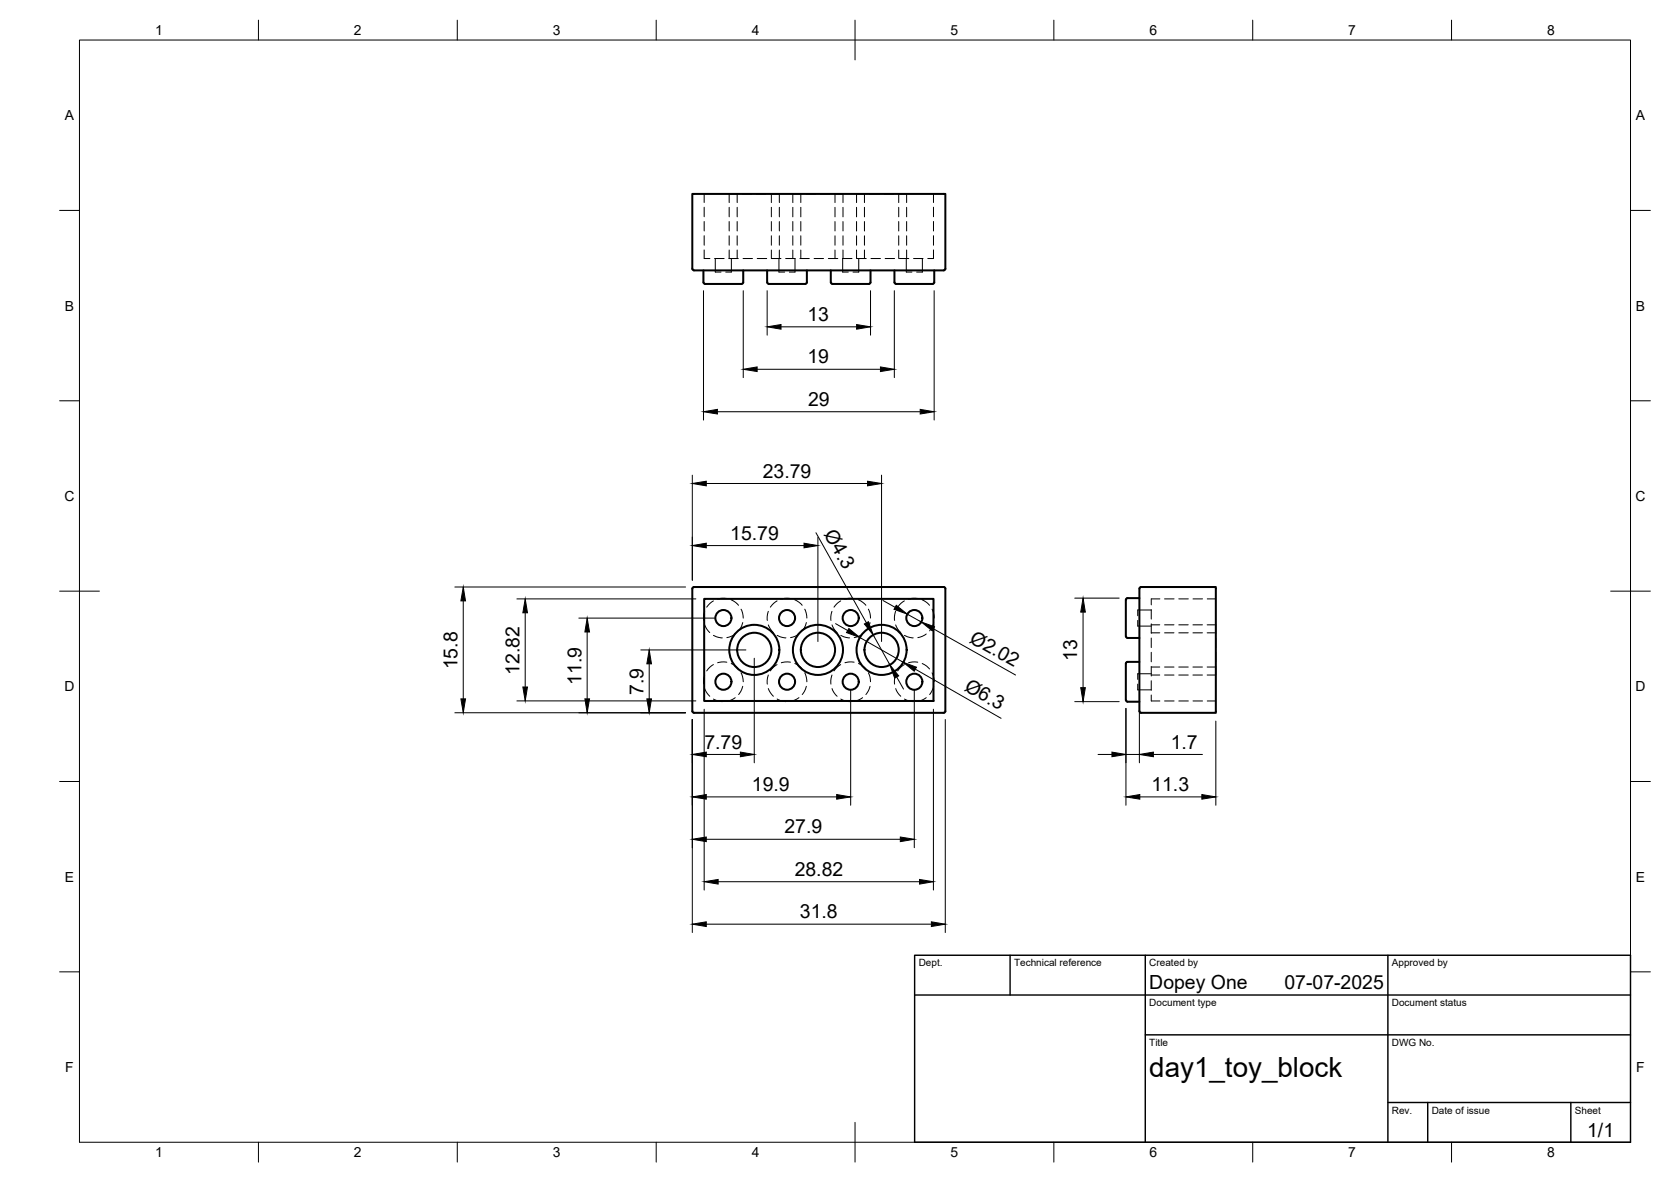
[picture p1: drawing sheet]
<svg xmlns="http://www.w3.org/2000/svg" width="420mm" height="297mm" viewBox="0 0 420 297" stroke-linecap="round" stroke-linejoin="round" font-family="sans-serif">
<!-- layer: Visible -->
<g fill="none" stroke="#000" stroke-width=".51">
<path d="M174.1 67.5v-18.8h63.6v18.8M174.1 67.5l.4 .4 62.8 .1 .4-.5M176.9 68v2.9a1 1 0 0 0 1.3 .5h7.3a1.04 1.04 0 0 0 1.4-.5v-2.9M192.9 68v2.9a.96 .96 0 0 0 1.3 .5h7.3a1.04 1.04 0 0 0 1.4-.5v-2.9M208.9 68v2.9a1 1 0 0 0 1.3 .5h7.4a1 1 0 0 0 1.3-.5v-2.9M224.9 68v2.9a1 1 0 0 0 1.4 .5h7.3a1.04 1.04 0 0 0 1.3-.5v-2.9M174.1 147.9v30.8M174.1 147.9l.4-.4 63 .1 .2 .3v30.8l-.4 .4M177.1 150.5h57.6v25.7h-57.6zM283.1 150.7v9.2M283.1 159.9l.4 .4h3M286.5 150.3h-3l-.4 .4"/>
<path d="M174.1 178.7l.4 .4M174.5 179.1h62.8M283.1 166.7v9.2M283.1 175.9l.4 .4h3M286.5 166.3h-3l-.4 .4M286.9 179.1l-.4-.4 .1-31 .3-.2h18.8v31.6h-18.8"/>
<circle cx="181.9" cy="155.3" r="2.02"/>
<circle cx="197.9" cy="155.3" r="2.02"/>
<circle cx="213.9" cy="155.3" r="2.02"/>
<circle cx="229.9" cy="155.3" r="2.02"/>
<circle cx="181.9" cy="171.3" r="2.02"/>
<circle cx="189.7" cy="163.3" r="6.3"/>
<circle cx="189.7" cy="163.3" r="4.3"/>
<circle cx="197.9" cy="171.3" r="2.02"/>
<circle cx="205.7" cy="163.3" r="6.3"/>
<circle cx="205.7" cy="163.3" r="4.3"/>
<circle cx="213.9" cy="171.3" r="2.02"/>
<circle cx="221.7" cy="163.3" r="6.3"/>
<circle cx="221.7" cy="163.3" r="4.3"/>
<circle cx="229.9" cy="171.3" r="2.02"/>
</g>
<!-- layer: Hidden -->
<g fill="none" stroke="#000" stroke-width=".25">
<path d="M177.1 48.7v2.2M177.1 52.1v2.4M177.1 55.7v2.3M177.1 59.2v2.4M183.3 52.1v2.4M183.3 55.7v2.3M183.3 59.3v2.3M185.4 48.8v2.1M185.4 52.1v2.4M185.4 55.7v2.3M185.4 59.3v2.3M185.5 48.8h-2.2v2.1"/>
<path d="M186.7 48.8h2.4M190.2 48.8h2.4M193.8 48.8h2.2v2.1M194 48.8v2.1M194 52.1v2.4M194 55.7v2.3M194 59.3v2.3M196 52.1v2.4M196 55.7v2.3M196 59.3v2.3M199.3 52.1v2.4M199.3 55.7v2.3"/>
<path d="M199.3 59.3v2.3M201.4 48.8v2.1M201.4 52.1v2.4M201.4 55.7v2.3M201.4 59.3v2.3M201.5 48.8h-2.2v2.1M202.7 48.8h2.4M206.2 48.8h2.4M209.8 48.8h2.2v2.1M210 48.8v2.1M210 52.1v2.4M210 55.7v2.3"/>
<path d="M210 59.3v2.3M212 52.1v2.4M212 55.7v2.3M212 59.3v2.3M215.4 52.1v2.4M215.4 55.7v2.3M215.4 59.3v2.3M217.4 48.8v2.1M217.4 52.1v2.4M217.4 55.7v2.3M217.4 59.3v2.3M217.5 48.8h-2.1v2.1"/>
<path d="M218.7 48.8h2.4M222.2 48.8h2.4M225.8 48.8h2.2v2.1M226 48.8v2.1M226 52.1v2.4M226 55.7v2.3M226 59.3v2.3M228 52.1v2.4M228 55.7v2.3M228 59.3v2.3M234.7 48.7v2.2M234.7 52.1v2.4"/>
<path d="M234.7 55.7v2.3M234.7 59.2v2.4M177.1 62.8v2.2h1.4M179.7 65h2.4M179.9 65v3.4h1.4M183.3 65h2.3M183.3 62.8v2.2M183.9 65v3.4h-1.4M185.4 62.8v2.2M186.8 65h2.4M190.4 65h2.4M194 62.8v2.2"/>
<path d="M194 65h2.4M195.9 65v3.4h1.4M196 62.8v2.2M197.5 65h2.4M199.3 62.8v2.2M199.9 65v3.4h-1.4M201.1 65h2.4M201.4 62.8v2.2M204.7 65h2.4M208.3 65h2.4M210 62.8v2.2M211.8 65h2.4"/>
<path d="M211.9 65v3.4h1.4M212 62.8v2.2M215.4 62.8v2.2M215.4 65h2.4M215.9 65v3.4h-1.4M217.4 62.8v2.2M219 65h2.4M222.6 65h2.3M226 62.8v2.2M226.1 65h2.4M227.9 65v3.4h1.4M228 62.8v2.2"/>
<path d="M229.7 65h2.4M231.9 65v3.4h-1.4M234.7 62.8v2.2h-1.4M177.2 153.6l-.3 1.4v.9M177.2 157l.5 1.1 .8 .9M179.4 151l-.9 .6-.8 1M179.4 159.7l.7 .3 1.5 .3M182.8 150.4h-1.4l-1 .1M183.9 150.7l1.1 .7 .7 .7M184.9 159.3l-1 .6-1.1 .3M186.3 153.1l.4 1 .2 1.2M186.8 156.4l-.6 1.4-.5 .7"/>
<path d="M193.2 153.6l-.3 1.4v.9M193.2 157l.5 1.1 .8 .9M195.4 151l-.9 .6-.8 1M195.4 159.7l.8 .3 1.4 .3M198.8 150.4h-1.4l-1 .1M199.9 150.7l1.1 .7 .7 .7M200.9 159.3l-1 .6-1.1 .3M202.4 153.1l.3 1 .2 1.2M202.8 156.4l-.6 1.4-.5 .7M209.2 153.6l-.3 1.4v.9M209.2 157l.5 1.1 .8 .9M211.4 151l-.9 .6-.8 1"/>
<path d="M211.4 159.7l.8 .3 1.4 .3M214.8 150.4h-1.4l-1 .1M215.9 150.7l1.1 .7 .7 .7M216.9 159.3l-1 .6-1.1 .3M218.4 153.1l.3 1 .2 1.2M218.8 156.4l-.6 1.4-.5 .7M225.2 153.6l-.3 1.4v.9M225.2 157l.5 1.1 .8 .9M227.4 151l-.9 .6-.8 1M227.4 159.7l.8 .3 1.4 .3M230.8 150.4h-1.4l-.9 .1M231.9 150.7l1.1 .7 .7 .7"/>
<path d="M232.9 159.3l-1 .6-1.1 .3M234.4 153.1l.3 1 .2 1.2M234.8 156.4l-.5 1.4-.6 .7M286.1 155.9v1.4h3.4M289.5 153.3h-3.4v1.4M289.5 153.2v2.4M289.5 156.8v2.4M289.5 159h2.1M289.5 157h2.1M291.6 150.5h-2.1v1.5M292.8 150.5h2.4M292.8 159h2.4"/>
<path d="M292.8 157h2.4M296.4 150.5h2.4M296.4 159h2.4M296.4 157h2.4M300 159h2.3M300 157h2.3M300 150.5h2.4M303.5 157h2.2v2.2M303.5 159h2.2M303.6 150.5h2.1M177.2 169.6l-.3 1.4v.9M177.2 173l.5 1.1 .8 .9"/>
<path d="M179.4 167l-.9 .6-.8 1M179.4 175.7l1.4 .5 .8 .1M182.8 166.4h-1.4l-1 .1M183.9 166.7l1.1 .7 .7 .7M184.9 175.3l-1 .6-1.1 .4M186.3 169.1l.4 1 .2 1.2M186.8 172.5l-.6 1.3-.5 .7M193.2 169.6l-.3 1.4v.9M193.2 173l.5 1.1 .8 .9M195.4 167l-.9 .6-.8 1M195.4 175.7l1.4 .5 .8 .1M198.8 166.4h-1.4l-1 .1"/>
<path d="M199.9 166.7l1.1 .7 .7 .7M200.9 175.3l-1 .6-1.1 .4M202.4 169.1l.3 1 .2 1.2M202.8 172.5l-.6 1.3-.5 .7M209.2 169.6l-.3 1.4v.9M209.2 173l.5 1.1 .8 .9M211.4 167l-.9 .6-.8 1M211.4 175.7l1.4 .5 .8 .1M214.8 166.4h-1.4l-1 .1M215.9 166.7l1.1 .7 .7 .7M216.9 175.3l-1 .6-1.1 .4M218.4 169.1l.3 1 .2 1.2"/>
<path d="M218.8 172.5l-.6 1.3-.5 .7M225.2 169.6l-.3 1.4v.9M225.2 173l.5 1.1 .8 .9M227.4 167l-.9 .6-.8 1M227.4 175.7l1.4 .5 .8 .1M230.8 166.4h-1.4l-.9 .1M231.9 166.7l1.1 .7 .7 .7M232.9 175.3l-1 .6-1.1 .4M234.4 169.1l.3 1 .2 1.2M234.8 172.5l-.5 1.3-.6 .7M286.1 171.9v1.5h3.4M289.5 169.3h-3.4v1.4"/>
<path d="M289.5 160.3v2.4M289.5 163.9v2.4M289.5 167.5v2.4M289.5 171.1v2.3M289.5 174.7v1.5h2.1M289.5 167.6h2.1M289.5 169.6h2.1M292.8 176.2h2.4M292.8 167.6h2.4M292.8 169.6h2.4M296.4 176.2h2.4M296.4 167.6h2.4"/>
<path d="M296.4 169.6h2.4M300 167.6h2.3M300 169.6h2.3M300 176.2h2.4M303.5 167.6h2.2M303.6 176.2h2.1M305.7 160.3v2.4M305.7 163.9v2.4M305.7 167.5v2.1h-2.2"/>
</g>
<!-- layer: BORDER -->
<g fill="none" stroke="#000" stroke-width=".25">
<path d="M20 10.1h390v276.9h-390zM65 5.1v5M115 5.1v5M165 5.1v5M215 5.1v10M265 5.1v5M315 5.1v5M365 5.1v5M15 52.9h5M410 52.9h5M15 100.7h5M410 100.7h5"/>
<path d="M15 148.6h10M405 148.6h10M15 196.4h5M410 196.4h5M15 244.2h5M410 244.2h5M65 287v5M115 287v5M165 287v5M215 282.1v9.9M265 287v5M315 287v5"/>
<path d="M365 287v5"/>
</g>
<!-- layer: TITLEBLOCK -->
<path d="M230 240.1h180v46.9h-180zM230 250h180M254 240.1v9.9M288 240.1v46.9M349 240.1v46.9M288 260.1h122M349 277.1h61M359 277.1v9.9M395 277.1v9.9" fill="none" stroke="#000" stroke-width=".36"/>
<!-- layer: FD_Dimensions -->
<g fill="none" stroke="#000" stroke-width=".25">
<path d="M176.9 73.1v32.5M186.9 73.1v21.8M192.9 73.1v11.1M218.9 73.1v11.1M224.9 73.1v21.8M234.9 73.1v32.5M190.4 92.8h31M196.4 82.1h19M174.1 119.4v26.4M180.4 103.5h51M221.7 119.4v41.8M177.6 121.5h40.5"/>
<path d="M177.6 137.1h24.6M205.2 133.9l12.6 22.6M205.7 135v26.2M114.4 147.5h58M116.5 151v24.6M130 150.5h45M132.1 154v18.6M145.5 155.3h34.3M147.6 158.8v16.8M210.1 156.7l3 1.8M219.6 159.6l4.2 7.5M222 150.9l3.1 1.7"/>
<path d="M228.1 154.3l3.5 2M234.7 158l20.7 11.6M270.2 150.3h11.2M272.3 153.8v19M114.4 179.1h58M130 176.1h45M161.1 163.3h26.5M163.2 166.8v8.8M177.1 178.2v45.5M189.7 165.4v26.3M213.9 173.4v29M216.2 160.2l10.9 6.2"/>
<path d="M225.5 170.1l1.7 3.1M229.9 173.4v39.6M230.2 168.2l21.5 12.3M234.7 178.2v45.5M270.2 176.3h11.2M283.1 178v24.4M286.5 178.4v13.3M174.1 180.8v53.5M177.6 189.6h8.6M237.7 180.8v53.5M276.1 189.6h3.5M283.1 189.6h3.4"/>
<path d="M290 189.6h12.3M305.7 181.2v21.2M177.6 200.3h32.8M177.6 210.9h48.8M286.6 200.3h15.6M177.6 232.2h56.6M180.6 221.6h50.6"/>
</g>
<g fill="#000" stroke="#000" stroke-width=".25">
<path d="M186.9 92.8l3.5-.6v1.2zM192.9 82.1l3.5-.5v1.1zM215.4 81.6l3.5 .5-3.5 .6zM221.4 92.2l3.5 .6-3.5 .6zM176.9 103.5l3.5-.6v1.1zM231.4 102.9l3.5 .6-3.5 .5zM174.1 121.5l3.5-.6v1.2zM174.1 137.1l3.5-.6v1.2zM202.2 136.5l3.5 .6-3.5 .6zM218.1 120.9l3.6 .6-3.6 .6zM116.5 147.5l.6 3.5h-1.2zM132.1 150.5l.5 3.5h-1.1z"/>
<path d="M147.6 155.3l.6 3.5h-1.1zM213.4 158l2.8 2.2-3.3-1.2zM217.3 156.8l1.1-.6 1.2 3.4zM225.4 152.1l2.7 2.2-3.3-1.2zM231.6 156.3l3.4 1.2-.6 1zM272.3 150.3l.6 3.5h-1.2zM115.9 175.6h1.2l-.6 3.5zM131.5 172.6h1.1l-.5 3.5zM147.1 175.6h1.1l-.6 3.5zM162.6 175.6h1.2l-.6 3.5zM163.2 163.3l.6 3.5h-1.2zM223.8 167.1l2.2 2.7-1 .6z"/>
<path d="M227.1 166.4l3.3 1.3-.5 1zM271.7 172.8h1.2l-.6 3.5zM174.1 200.3l3.5-.6v1.1zM174.1 189.6l3.5-.6v1.2zM186.2 189l3.5 .6-3.5 .6zM210.4 199.7l3.5 .6-3.5 .5zM279.6 189l3.5 .6-3.5 .6zM283.1 200.3l3.5-.6v1.1zM286.5 189.6l3.5-.6v1.2zM302.2 199.7l3.5 .6-3.5 .5zM174.1 210.9l3.5-.6v1.2zM226.4 210.3l3.5 .6-3.5 .6z"/>
<path d="M174.1 232.2l3.5-.5v1.1zM177.1 221.6l3.5-.6v1.2zM231.2 221l3.5 .6-3.5 .6zM234.2 231.7l3.5 .5-3.5 .6z"/>
</g>
<text font-size="7" x="289" y="270.6">day1_toy_block</text>
<g font-size="4.9">
<text x="203" y="80.7">13</text>
<text x="203" y="91.3">19</text>
<text x="203.2" y="102">29</text>
<text x="191.8" y="120">23.79</text>
<text x="183.6" y="135.6">15.79</text>
<text x="207.1" y="134.2" transform="rotate(61 207.1 134.2)">Ø4.3</text>
<text x="243.5" y="161.2" transform="rotate(29 243.5 161.2)">Ø2.02</text>
<text x="270.9" y="166.2" transform="rotate(-90 270.9 166.2)">13</text>
<text x="115" y="168.2" transform="rotate(-90 115 168.2)">15.8</text>
<text x="130.6" y="169.6" transform="rotate(-90 130.6 169.6)">12.82</text>
<text x="146.2" y="172.1" transform="rotate(-90 146.2 172.1)">11.9</text>
<text x="242.3" y="173.3" transform="rotate(30 242.3 173.3)">Ø6.3</text>
<text x="161.8" y="174.6" transform="rotate(-90 161.8 174.6)">7.9</text>
<text x="177.1" y="188.1">7.79</text>
<text x="294.4" y="188.2">1.7</text>
<text x="189.1" y="198.8">19.9</text>
<text x="289.5" y="198.8">11.3</text>
<text x="197.3" y="209.5">27.9</text>
<text x="199.8" y="220.1">28.82</text>
<text x="201.1" y="230.8">31.8</text>
<text x="289" y="248.5">Dopey One</text>
<text x="323" y="248.5">07-07-2025</text>
<text x="399.1" y="285.7">1/1</text>
</g>
<g font-size="3.5">
<text x="39" y="8.8">1</text>
<text x="89" y="8.8">2</text>
<text x="139" y="8.8">3</text>
<text x="189" y="8.8">4</text>
<text x="239" y="8.8">5</text>
<text x="289" y="8.8">6</text>
<text x="339" y="8.8">7</text>
<text x="389" y="8.8">8</text>
<text x="16.3" y="30.2">A</text>
<text x="411.3" y="30.2">A</text>
<text x="16.3" y="78">B</text>
<text x="411.3" y="78">B</text>
<text x="16.2" y="125.9">C</text>
<text x="411.2" y="125.9">C</text>
<text x="16.2" y="173.7">D</text>
<text x="411.2" y="173.7">D</text>
<text x="16.3" y="221.6">E</text>
<text x="411.3" y="221.6">E</text>
<text x="16.4" y="269.4">F</text>
<text x="411.4" y="269.4">F</text>
<text x="39" y="290.8">1</text>
<text x="89" y="290.8">2</text>
<text x="139" y="290.8">3</text>
<text x="189" y="290.8">4</text>
<text x="239" y="290.8">5</text>
<text x="289" y="290.8">6</text>
<text x="339" y="290.8">7</text>
<text x="389" y="290.8">8</text>
</g>
<g font-size="2.5">
<text x="231" y="242.9">Dept.</text>
<text x="255" y="242.9">Technical reference</text>
<text x="289" y="242.9">Created by</text>
<text x="350" y="242.9">Approved by</text>
<text x="289" y="252.8">Document type</text>
<text x="350" y="252.8">Document status</text>
<text x="289" y="262.9">Title</text>
<text x="350" y="262.9">DWG No.</text>
<text x="350" y="279.9">Rev.</text>
<text x="360" y="279.9">Date of issue</text>
<text x="396" y="279.9">Sheet</text>
</g>
</svg>
